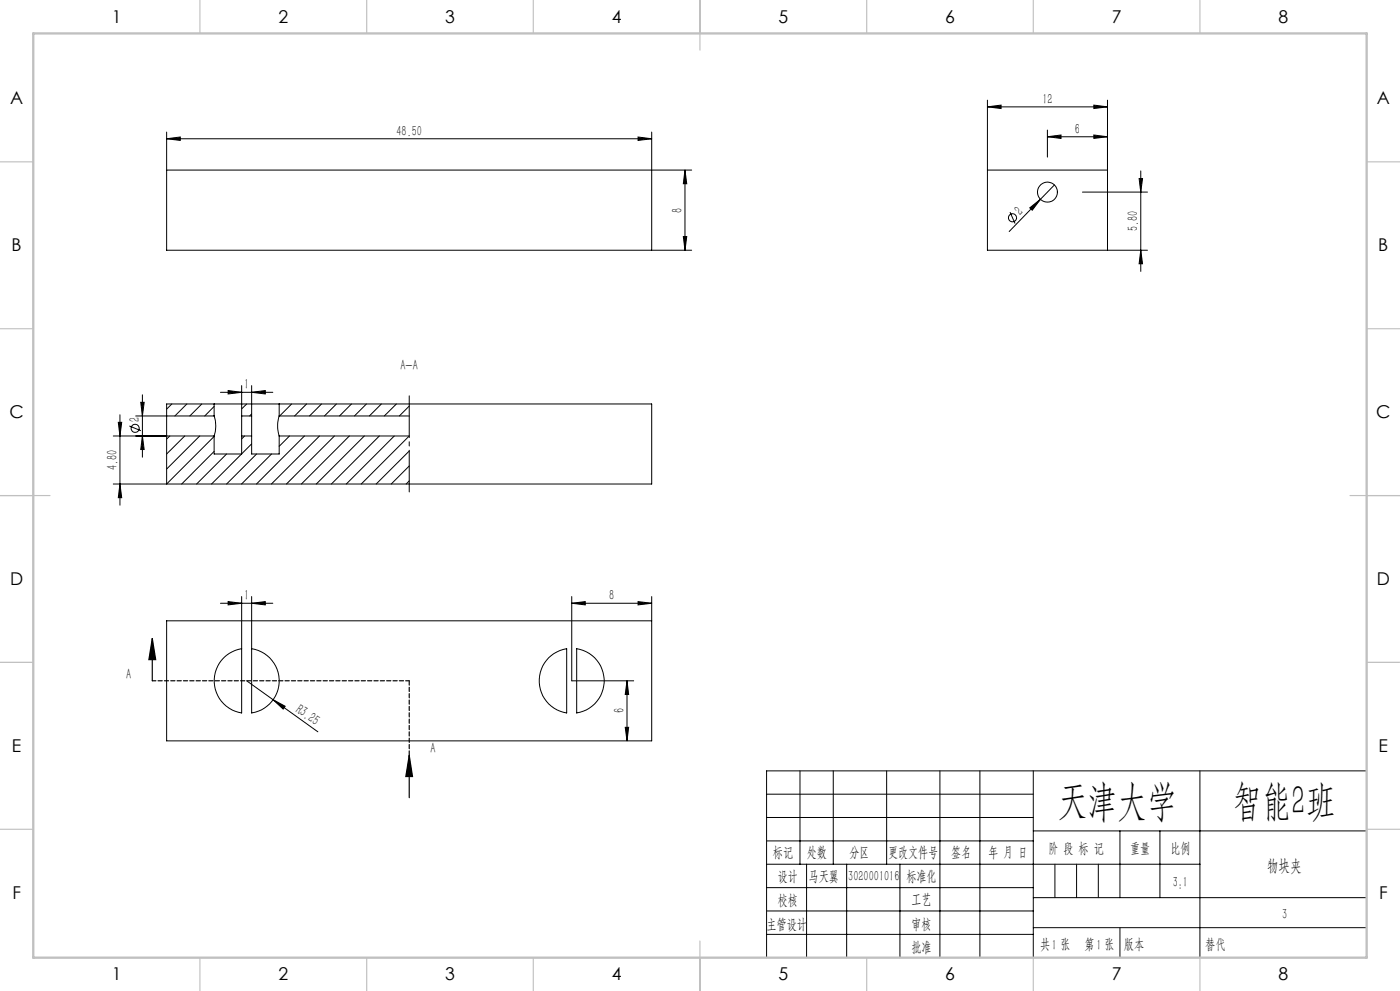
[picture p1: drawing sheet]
<svg xmlns="http://www.w3.org/2000/svg" width="420mm" height="297mm" viewBox="0 0 420 297" stroke-linecap="round" stroke-linejoin="round" font-family="sans-serif">
<g fill="none" stroke="#000" stroke-width=".3">
<path d="M50 39.6v35.4h157.5M195.5 39.6v35.4M296.2 32l4.1-.5v1zM296.2 30v45h48M296.2 32h36M314.2 39v8.1M328.2 31.5l4 .5-4 .5zM332.2 30v45M50 41.6l4.1-.5v1zM50 41.6h145.5M50 51h157.5M191.4 41.1l4.1 .5-4.1 .5z"/>
<path d="M205.5 51l.5 4.1h-1zM205.5 51v24M296.2 51h36M312.1 59.7l-9.3 9.7M314.2 41l4.1-.5v1zM314.2 41h18M316.3 55.4l-4.2 4.3M324.7 57.6h19.5M328.2 40.5l4 .5-4 .5zM341.7 53.5h1.1l-.6 4.1zM342.2 51.2v30.1M205 70.9h1l-.5 4.1z"/>
<path d="M303 63.6l1.5 3.4M308.9 62.3l3.2-2.6-2.4 3.3zM342.2 75l.6 4.1h-1.1zM42.7 118.3v18.7M66.1 117.6h15.7M68.4 117l4.1 .6-4.1 .5zM72.5 115.6v9.1M75.5 117.6l4.1-.6v1.1zM75.5 115.6v9.1M34 130.7h30.2M35.5 126.6h1l-.5 4.1zM36 124.3v27.1"/>
<path d="M38.8 127.7l3.5 1.4M40.7 124.7h23.5M42.2 120.6h1.1l-.6 4.1zM42.7 130.7l.6 4h-1.1zM50.9 130.7l-.9 .9M51.5 121.1l-1.5 1.5M55.4 130.7l-5.4 5.4M56.1 121.1l-3.6 3.6M59.9 130.7l-9.9 9.9M60.5 121.1l-3.6 3.6M64.2 135.3l-9.7 9.8M64.2 121.8l-2.8 2.9"/>
<path d="M64.2 124.7a9.3 9.3 0 0 1 0 6M64.2 121.1h-14.2v24l14.2-14.3M64.2 121.1h19.5M64.2 130.7v5.4h8.3v-5.4M64.2 121.1v3.6M68 136.1l-9 9M72.5 124.7v6M72.5 124.7h3M72.5 130.7h3M73.4 130.7l-.9 .8M74 121.1l-1.5 1.5M75.5 124.7v6"/>
<path d="M75.5 130.7v5.4h8.2v-5.4M75.5 133l-12 12.1M75.5 124l-.6 .7M77 136.1l-9 9M81.5 136.1l-9 9M83.7 124.7a10 10 0 0 0 0 6M83.7 121.1h111.8v24h-161.5M83.7 124.7h39.1M83.7 130.7h39.1l-14.4 14.4M83.7 121.1v3.6M86.9 130.7l-3.2 3.1M87.5 121.1l-3.6 3.6"/>
<path d="M91.3 130.7l-14.4 14.4M92 121.1l-3.6 3.6M95.8 130.7l-14.4 14.4M96.4 121.1l-3.5 3.6M100.3 130.7l-14.4 14.4M100.9 121.1l-3.6 3.6M104.8 130.7l-14.4 14.4M105.4 121.1l-3.6 3.6M109.3 130.7l-14.4 14.4M109.9 121.1l-3.6 3.6M113.8 130.7l-14.4 14.4M114.4 121.1l-3.6 3.6"/>
<path d="M118.3 130.7l-14.4 14.4M118.9 121.1l-3.6 3.6M122.8 121.7l-3 3M122.8 135.2l-9.9 9.9M122.8 139.7l-5.4 5.4M36 145.1l.5 4.1h-1zM122.8 144.1l-1 1M72.5 178.8v34.9a9.7 9.7 0 0 1-8.2-9.7 9.7 9.7 0 0 1 8.2-9.6M75.5 178.8v34.9a9.7 9.7 0 0 0 8.3-9.7 9.7 9.7 0 0 0-8.3-9.6M171.5 178.8v25.2h18.6M195.5 178.8v43.2h-145.5v-35.9h145.5M66.1 180.8h15.7"/>
<path d="M68.4 180.3l4.1 .5-4.1 .5zM75.5 180.8l4.1-.5v1zM164.6 197.1l2.5-1.7 2.9-1v19.3a9.8 9.8 0 0 1-5.4-16.6zM171.5 180.8l4.1-.5v1zM171.5 180.8h24M173 194.4a9.7 9.7 0 0 1 8.3 9.6 9.7 9.7 0 0 1-8.3 9.7zM191.4 180.3l4.1 .5-4.1 .5zM74 204l21.4 15.3M82 209.7l3.5 2-.6 .8zM187.6 218h1l-.5 4zM188.1 204l.5 4.1h-1zM188.1 204v18"/>
<path d="M230 238h80M240 231v28M250 231v28M266 231v28M282 231v56M294 231v56M310 231v56M360 231v56M410 231h-180v56M230 245h80M230 252h80M230 259h130"/>
<path d="M242 259v28M254 259v28M270 259v28M310 249h100M336 249v20M348 249v20M230 266h80M230 273h80M310 269h100M310 278h100M230 280h80"/>
<circle cx="314.2" cy="57.6" r="2.99"/>
<circle cx="303.7" cy="65.3" r="1.2"/>
<circle cx="40.6" cy="128.3" r="1.21"/>
</g>
<path d="M45.7 191.3l1 6.4h-2zM45.7 191.3v12.7M122.8 226.4l1 6.3h-2.1zM122.8 226.4v12.7" fill="none" stroke="#000" stroke-width=".35"/>
<path d="M122.8 204h-77.1" fill="none" stroke="#000" stroke-width=".35" stroke-dasharray="1.3 .6" stroke-dashoffset=".2"/>
<path d="M122.8 204v22.3" fill="none" stroke="#000" stroke-width=".35" stroke-dasharray="1.3 .6"/>
<path d="M122.8 147.4v-28.8" fill="none" stroke="#000" stroke-width=".3" stroke-dasharray="30.5 1.3 1.3 1.3" stroke-dashoffset="18"/>
<path d="M316.5 259v10M323 259v10M329.5 259v10M336 278v9" fill="none" stroke="#0a0605" stroke-width=".3"/>
<g fill="none" stroke="#c0c0c0" stroke-width=".35">
<path d="M60 0v10M110 0v10M160 0v10M210 0v15M260 0v10M310 0v10M360 0v10M0 48.5h10M410 48.5h10M0 98.5h10M410 98.5h10M0 148.5h15"/>
<path d="M405 148.5h15M0 198.5h10M410 198.5h10M0 248.5h10M410 248.5h10M60 287v10M110 287v10M160 287v10M210 282v15M260 287v10M310 287v10M360 287v10"/>
</g>
<path d="M10 10h400v277h-400z" fill="none" stroke="#c0c0c0" stroke-width=".7"/>
<g fill="#000">
<path d="M308.9 62.3l3.2-2.6-2.4 3.3zM82 209.7l3.5 2-.6 .8z"/>
<path d="M50 41.6l4.1-.5v1zM191.4 41.1l4.1 .5-4.1 .5zM171.5 180.8l4.1-.5v1zM191.4 180.3l4.1 .5-4.1 .5zM296.2 32l4.1-.5v1zM328.2 31.5l4 .5-4 .5zM314.2 41l4.1-.5v1zM328.2 40.5l4 .5-4 .5zM68.4 117l4.1 .6-4.1 .5zM75.5 117.6l4.1-.6v1.1z"/>
<path d="M205.5 51l.5 4.1h-1zM205 70.9h1l-.5 4.1zM188.1 204l.5 4.1h-1zM187.6 218h1l-.5 4zM341.7 53.5h1.1l-.6 4.1zM342.2 75l.6 4.1h-1.1zM42.2 120.6h1.1l-.6 4.1zM42.7 130.7l.6 4h-1.1zM35.5 126.6h1l-.5 4.1zM36 145.1l.5 4.1h-1z"/>
<path d="M45.7 191.3l1 6.4h-2zM122.8 226.4l1 6.3h-2.1z"/>
<path d="M75.5 180.8l4.1-.5v1zM68.4 180.3l4.1 .5-4.1 .5z"/>
</g>
<g font-size="12.7">
<text x="317.4" y="244.4">天津大学</text>
<text x="369.6" y="244.4">智能2班</text>
</g>
<g font-size="5.3">
<text x="33.5" y="6.8">1</text>
<text x="83.5" y="6.8">2</text>
<text x="133.5" y="6.8">3</text>
<text x="183.5" y="6.8">4</text>
<text x="233.5" y="6.8">5</text>
<text x="283.5" y="6.8">6</text>
<text x="333.5" y="6.8">7</text>
<text x="383.5" y="6.8">8</text>
<text x="3" y="31.1">A</text>
<text x="413" y="31.1">A</text>
<text x="3.5" y="75.3">B</text>
<text x="413.5" y="75.3">B</text>
<text x="2.8" y="125.3">C</text>
<text x="412.8" y="125.3">C</text>
<text x="3" y="175.3">D</text>
<text x="413" y="175.3">D</text>
<text x="3.6" y="225.3">E</text>
<text x="413.6" y="225.3">E</text>
<text x="3.7" y="269.6">F</text>
<text x="413.7" y="269.6">F</text>
<text x="33.5" y="293.8">1</text>
<text x="83.5" y="293.8">2</text>
<text x="133.5" y="293.8">3</text>
<text x="183.5" y="293.8">4</text>
<text x="233.5" y="293.8">5</text>
<text x="283.5" y="293.8">6</text>
<text x="333.5" y="293.8">7</text>
<text x="383.5" y="293.8">8</text>
</g>
<text font-size="4.9" x="380.1" y="261.2">物块夹</text>
<g font-size="4.4">
<text x="312.7" y="31.1">12</text>
<text x="118.9" y="40.7">48.50</text>
<text x="322.5" y="40.1">6</text>
<text x="204.6" y="63.7" transform="rotate(-90 204.6 63.7)">8</text>
<text x="306.1" y="64.7" transform="rotate(-46 306.1 64.7)">2</text>
<text x="341.4" y="69.3" transform="rotate(-90 341.4 69.3)">5.80</text>
<text x="120.2" y="110.9">A-A</text>
<text x="73.3" y="116.7">1</text>
<text x="41.9" y="126.3" transform="rotate(-90 41.9 126.3)">2</text>
<text x="35.1" y="140.9" transform="rotate(-90 35.1 140.9)">4.80</text>
<text x="73.3" y="179.9">1</text>
<text x="182.8" y="179.9">8</text>
<text x="37.8" y="203.4">A</text>
<text x="88.4" y="213.2" transform="rotate(36 88.4 213.2)">R3.25</text>
<text x="187.2" y="213.8" transform="rotate(-90 187.2 213.8)">6</text>
<text x="129.1" y="225.7">A</text>
<text x="231.9" y="256.9">标记</text>
<text x="242.1" y="256.9">处数</text>
<text x="254.9" y="256.9">分区</text>
<text x="266.5" y="256.9">更改文件号</text>
<text x="285.4" y="256.9">签名</text>
<text x="296.5" y="256.9">年 月 日</text>
<text x="314.5" y="255.6">阶 段 标 记</text>
<text x="339" y="255.6">重量</text>
<text x="351.1" y="255.6">比例</text>
<text x="233.3" y="263.9">设计</text>
<text x="271.9" y="263.9">标准化</text>
<text x="242.6" y="264.1">马天翼</text>
<text x="254.5" y="264.1">3020001016</text>
<text x="351.8" y="265.7">3:1</text>
<text x="233.3" y="271.1">校核</text>
<text x="273.4" y="271">工艺</text>
<text x="384.7" y="275.4">3</text>
<text x="229.9" y="278.3">主管设计</text>
<text x="273.4" y="278.3">审核</text>
<text x="273.4" y="285.2">批准</text>
<text x="312.1" y="284.4">共 张</text>
<text x="315.6" y="284.8">1</text>
<text x="325.3" y="284.4">第 张</text>
<text x="328.9" y="284.8">1</text>
<text x="337.2" y="284.4">版本</text>
</g>
<text font-size="4.4" fill="#0a0605" x="361.6" y="284.4">替代</text>
</svg>
